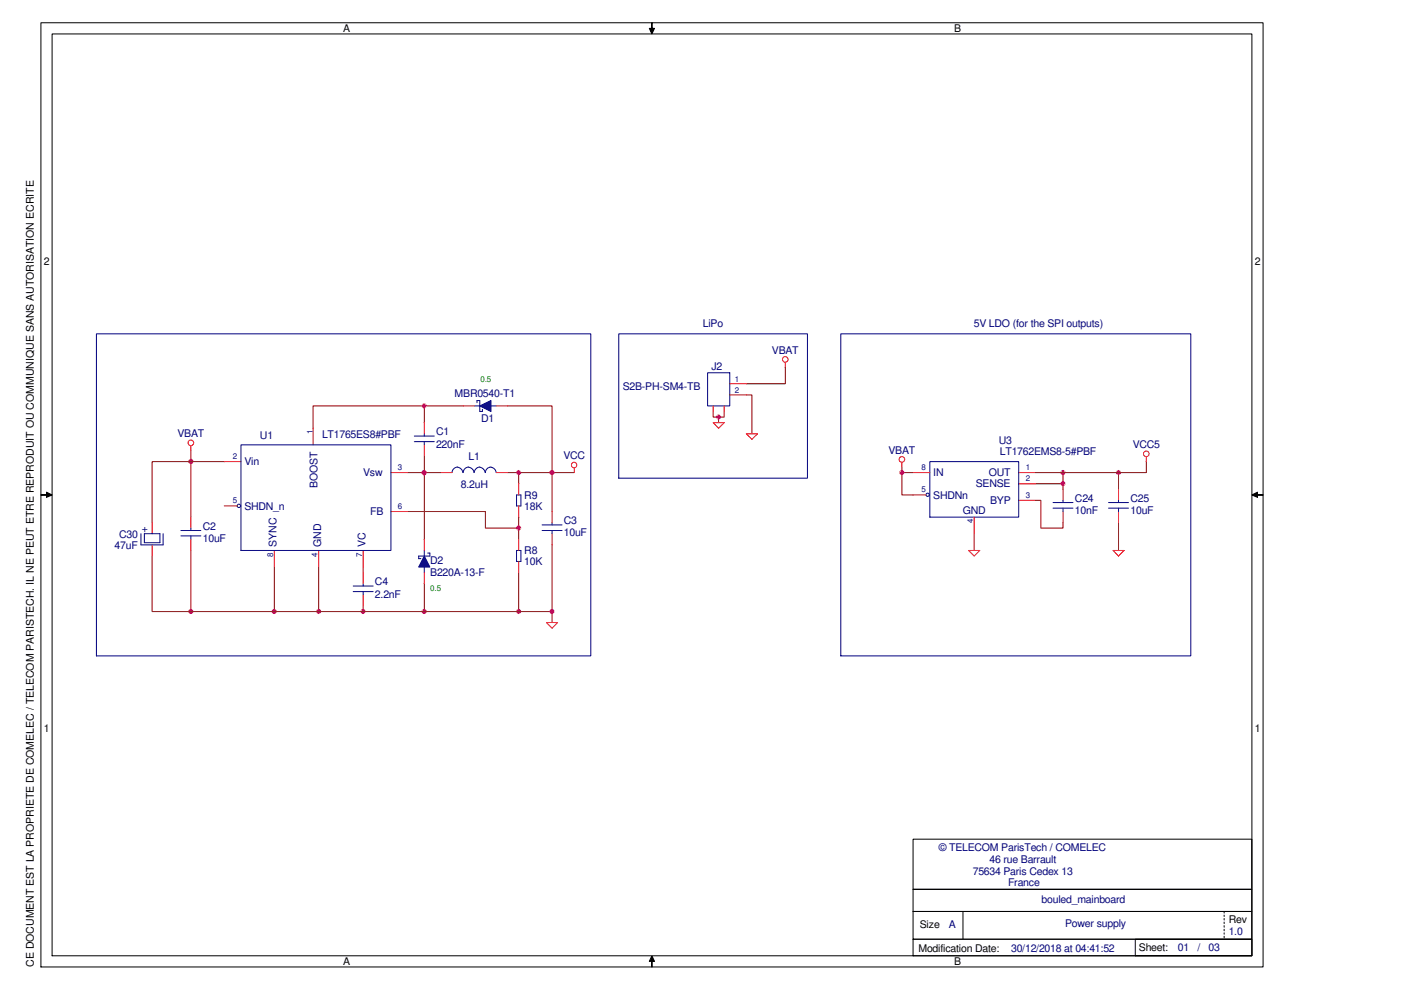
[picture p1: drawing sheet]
<svg xmlns="http://www.w3.org/2000/svg" width="297mm" height="210mm" viewBox="0 0 297 210" stroke-linecap="round" stroke-linejoin="round" font-family="sans-serif">
<path d="M90 96.7v17.6M86.4 100.2h7.1M90 100.2h.1" fill="none" stroke="#7f0000" stroke-width=".21"/>
<circle cx="89.9" cy="100.2" r=".45" fill="#f0f"/>
<circle cx="89.9" cy="100.2" r=".45" fill="none" stroke="#f0f" stroke-width=".21"/>
<circle cx="89.9" cy="100.2" r=".45" fill="#f0f"/>
<circle cx="89.9" cy="100.2" r=".45" fill="none" stroke="#f0f" stroke-width=".21"/>
<path d="M58.2 120.2v9.5M77 120.2v1.2" fill="none" stroke="#7f0000" stroke-width=".21"/>
<circle cx="58.1" cy="129.6" r=".45" fill="#f0f"/>
<circle cx="58.1" cy="129.6" r=".45" fill="none" stroke="#f0f" stroke-width=".21"/>
<path d="M67.6 120.2v9.5" fill="none" stroke="#7f0000" stroke-width=".21"/>
<circle cx="67.5" cy="129.6" r=".44" fill="#f0f"/>
<circle cx="67.5" cy="129.6" r=".44" fill="none" stroke="#f0f" stroke-width=".21"/>
<path d="M90 123.8v5.9" fill="none" stroke="#7f0000" stroke-width=".21"/>
<circle cx="89.9" cy="129.6" r=".45" fill="#f0f"/>
<circle cx="89.9" cy="129.6" r=".45" fill="none" stroke="#f0f" stroke-width=".21"/>
<path d="M77 128.5v1.2" fill="none" stroke="#7f0000" stroke-width=".21"/>
<circle cx="77" cy="129.6" r=".45" fill="#f0f"/>
<circle cx="77" cy="129.6" r=".45" fill="none" stroke="#f0f" stroke-width=".21"/>
<path d="M40.5 116.7v13" fill="none" stroke="#7f0000" stroke-width=".21"/>
<circle cx="40.4" cy="129.6" r=".44" fill="#f0f"/>
<circle cx="40.4" cy="129.6" r=".44" fill="none" stroke="#f0f" stroke-width=".21"/>
<path d="M90 86.1v3.5M98.2 86.1h-31.8v4.7" fill="none" stroke="#7f0000" stroke-width=".21"/>
<circle cx="89.9" cy="86" r=".45" fill="#f0f"/>
<circle cx="89.9" cy="86" r=".45" fill="none" stroke="#f0f" stroke-width=".21"/>
<path d="M107.6 86.1h9.4v22.4M107.6 100.2h9.4" fill="none" stroke="#7f0000" stroke-width=".21"/>
<circle cx="117" cy="100.2" r=".45" fill="#f0f"/>
<circle cx="117" cy="100.2" r=".45" fill="none" stroke="#f0f" stroke-width=".21"/>
<path d="M117 100.2h4.7" fill="none" stroke="#7f0000" stroke-width=".21"/>
<circle cx="117" cy="100.2" r=".45" fill="#f0f"/>
<circle cx="117" cy="100.2" r=".45" fill="none" stroke="#f0f" stroke-width=".21"/>
<path d="M40.5 97.9v11.7" fill="none" stroke="#7f0000" stroke-width=".21"/>
<circle cx="40.4" cy="97.8" r=".44" fill="#f0f"/>
<circle cx="40.4" cy="97.8" r=".44" fill="none" stroke="#f0f" stroke-width=".21"/>
<path d="M40.5 95.5v2.4" fill="none" stroke="#7f0000" stroke-width=".21"/>
<circle cx="40.4" cy="97.8" r=".44" fill="#f0f"/>
<circle cx="40.4" cy="97.8" r=".44" fill="none" stroke="#f0f" stroke-width=".21"/>
<path d="M191.2 99v1.2h2.4M117 115.5v16.5M191.2 100.2v4.7h2.4M206.5 113.2v3.5M219.5 106.1h1.2v5.9h4.7v-1.2M237.1 110.8v5.9" fill="none" stroke="#7f0000" stroke-width=".21"/>
<circle cx="191.2" cy="100.2" r=".44" fill="#f0f"/>
<circle cx="191.2" cy="100.2" r=".44" fill="none" stroke="#f0f" stroke-width=".21"/>
<path d="M110 121.4v8.3" fill="none" stroke="#7f0000" stroke-width=".21"/>
<circle cx="109.9" cy="129.6" r=".45" fill="#f0f"/>
<circle cx="109.9" cy="129.6" r=".45" fill="none" stroke="#f0f" stroke-width=".21"/>
<path d="M110 100.2v2.4" fill="none" stroke="#7f0000" stroke-width=".21"/>
<circle cx="109.9" cy="100.2" r=".45" fill="#f0f"/>
<circle cx="109.9" cy="100.2" r=".45" fill="none" stroke="#f0f" stroke-width=".21"/>
<path d="M152.4 88.4v1.2M158.2 83.7h1.2v8.3M110 109.6v4.7" fill="none" stroke="#7f0000" stroke-width=".21"/>
<circle cx="152.3" cy="88.4" r=".44" fill="#f0f"/>
<circle cx="152.3" cy="88.4" r=".44" fill="none" stroke="#f0f" stroke-width=".21"/>
<path d="M166.5 77.9v3.5h-8.3M151.2 87.2v1.2h2.3v-1.2M219.5 102.6h5.9" fill="none" stroke="#7f0000" stroke-width=".21"/>
<circle cx="225.4" cy="102.6" r=".44" fill="#f0f"/>
<circle cx="225.4" cy="102.6" r=".44" fill="none" stroke="#f0f" stroke-width=".21"/>
<path d="M225.4 100.2v3.6" fill="none" stroke="#7f0000" stroke-width=".21"/>
<circle cx="225.4" cy="100.2" r=".44" fill="#f0f"/>
<circle cx="225.4" cy="100.2" r=".44" fill="none" stroke="#f0f" stroke-width=".21"/>
<path d="M237.1 100.2v3.6" fill="none" stroke="#7f0000" stroke-width=".21"/>
<circle cx="237.1" cy="100.2" r=".44" fill="#f0f"/>
<circle cx="237.1" cy="100.2" r=".44" fill="none" stroke="#f0f" stroke-width=".21"/>
<path d="M243 97.9v2.3h-23.5M86.4 108.5h16.5v3.5h7.1" fill="none" stroke="#7f0000" stroke-width=".21"/>
<circle cx="109.9" cy="112" r=".45" fill="#f0f"/>
<circle cx="109.9" cy="112" r=".45" fill="none" stroke="#f0f" stroke-width=".21"/>
<path d="M47.5 97.9h-15.2v12.9M32.3 117.9v11.8h84.7" fill="none" stroke="#7f0000" stroke-width=".21"/>
<circle cx="117" cy="129.6" r=".45" fill="#f0f"/>
<circle cx="117" cy="129.6" r=".45" fill="none" stroke="#f0f" stroke-width=".21"/>
<path d="M100.5 86.1h1.2M102.3 86.8v.4M104.1 86.1h1.2" fill="none" stroke="#00007f" stroke-width=".21"/>
<path d="M98.2 86.1h2.3M105.3 86.1h2.3" fill="none" stroke="#f00" stroke-width=".21"/>
<path d="M101.7 86.1l2.4-1.2v2.3z" fill="#00007f"/>
<g fill="none" stroke="#00007f" stroke-width=".21">
<path d="M150 79h4.7v7.1h-4.7zM51.1 94.3h31.8v22.4h-31.8zM87.8 92.5h4.3M87.8 93.6h4.3M90 92v.5M90 93.6v.7M101.1 85.4v-.5h.6v2.3h.6M101.7 86.1l2.4-1.2v2.3zM197.1 97.9h18.9v11.7h-18.9zM88.8 118.4h.4M90 116.7v1.2M109.5 104.9h.9v2.4h-.9z"/>
<path d="M109.5 116.7h.9v2.3h-.9zM114.9 111.3h4.3M114.9 112.5h4.3M117 110.8v.5M117 112.5v.7M223.3 106.6h4.2M223.3 107.7h4.2M225.4 106.1v.5M225.4 107.7v.8M235 106.6h4.3M235 107.7h4.3M237.1 106.1v.5"/>
<path d="M237.1 107.7v.8M90 120.2v1.2"/>
<circle cx="50.6" cy="107.3" r=".36"/>
<circle cx="196.7" cy="104.9" r=".35"/>
</g>
<g fill="none" stroke="#f00" stroke-width=".21">
<path d="M166.5 76.8v1.1M40.5 94.5v1M47.5 97.9h3.6M66.4 90.8v3.5M90 89.6v2.4M90 94.3v2.4M121.7 99.2v1M151.2 86.1v1.1M151.2 89.6h2.3l-1.1 1.2zM153.5 86.1v1.1M154.7 81.4h3.5M154.7 83.7h3.5"/>
<path d="M158.2 92h2.4l-1.2 1.1zM191.2 98v1M243 96.9v1M47.5 107.3h2.8M58.2 116.7v3.5M67.6 116.7v3.5M77 116.7v3.5M82.9 100.2h3.5M82.9 108.5h3.5M90 114.3v2.4M110 102.6v2.3M110 107.3v2.3"/>
<path d="M110 114.3v2.4M110 119v2.4M117 108.5v2.3M117 113.2v2.3M193.6 100.2h3.5M193.6 104.9h2.7M205.4 116.7h2.3l-1.2 1.2zM206.5 109.6v3.6M216 100.2h3.5M216 102.6h3.5M216 106.1h3.5M225.4 103.8v2.3"/>
<path d="M225.4 108.5v2.3M236 116.7h2.3l-1.2 1.2zM237.1 103.8v2.3M237.1 108.5v2.3M90 121.4v2.4M115.9 132h2.3l-1.2 1.2z"/>
<circle cx="166.5" cy="76.2" r=".59"/>
<circle cx="40.5" cy="93.9" r=".59"/>
<circle cx="121.7" cy="98.6" r=".59"/>
<circle cx="191.2" cy="97.4" r=".6"/>
<circle cx="243" cy="96.2" r=".59"/>
</g>
<path d="M90 117.9l1.1 2.3h-2.3z" fill="#00007f"/>
<g fill="none" stroke="#00007f" stroke-width=".21">
<path d="M20.4 70.8h104.9v68.3h-104.9zM131.2 70.8h40v30.6h-40zM178.3 70.8h74.2v68.3h-74.2zM97 99.1a1.27 1.27 0 0 1 1.1 1.1M97 99a1.25 1.25 0 0 0-1.2 1.2M99.4 99.1a1.28 1.28 0 0 1 1.1 1.1M99.4 99a1.21 1.21 0 0 0-1.2 1.2M101.7 99.1a1.35 1.35 0 0 1 1.2 1.1M101.7 99a1.27 1.27 0 0 0-1.2 1.2M104.1 99.1a1.27 1.27 0 0 1 1.1 1.1M104.1 99a1.22 1.22 0 0 0-1.2 1.2M29.9 113.2v2.3h4.7v-2.3"/>
<path d="M30.6 113.2h3.3v1.9h-3.3zM38.4 112.5h4.2M38.4 113.6h4.2M40.5 112v.5M40.5 113.6v.7M90 117.9l1.1 2.3h-2.3zM90.7 117.3h.4v.6h-2.3v.5M74.9 124.2h4.2M74.9 125.4h4.2M77 123.8v.4M77 125.4v.7"/>
</g>
<g fill="#000">
<path d="M138.2 4.8v1.2h.6l-.6 1.2-.5-1.2h.5z" fill-rule="evenodd"/>
<path d="M8.7 104.9h1.2v-.5l1.1 .5-1.1 .6v-.6z" fill-rule="evenodd"/>
<path d="M265.4 104.9l1.2-.5v.5h1.2h-1.2v.6z" fill-rule="evenodd"/>
<path d="M138.2 202.6l.6 1.2h-.6v1.2v-1.2h-.5z" fill-rule="evenodd"/>
</g>
<g fill="none" stroke="#000" stroke-width=".21">
<path d="M8.7 4.8h259.1v200.2h-259.1zM11 7.2h254.4v195.4h-254.4zM138.2 4.8v1.2h.6l-.6 1.2-.5-1.2h.5zM8.7 104.9h1.2v-.5l1.1 .5-1.1 .6v-.6zM265.4 104.9l1.2-.5v.5h1.2h-1.2v.6zM193.6 177.9h71.8v10.7h-71.8zM193.6 199.1h71.8v3.5h-71.8zM193.6 188.6h71.8v4.7h-71.8zM193.6 193.3h71.8v5.8h-71.8zM204.2 193.3v5.8M240.7 199.1h24.7v3.5h-24.7zM259.5 193.3v.3"/>
<path d="M259.5 194v.3M259.5 194.7v.4M259.5 195.5v.3M259.5 196.3v.3M259.5 197v.4M259.5 197.8v.3M259.5 198.5v.3M138.2 202.6l.6 1.2h-.6v1.2v-1.2h-.5z"/>
</g>
<path d="M32.3 110.8v2.4M32.3 115.5v2.4M40.5 109.6v2.4M40.5 114.3v2.4M93.5 100.2h2.3M105.3 100.2h2.3M77 121.4v2.4M77 126.1v2.4" fill="none" stroke="#f00" stroke-width=".21"/>
<g font-size="2.2">
<text x="72.8" y="6.8">A</text>
<text x="202.3" y="6.8">B</text>
<text x="9.3" y="56.3">2</text>
<text x="266" y="56.3">2</text>
<text x="9.3" y="155.2">1</text>
<text x="266" y="155.2">1</text>
<text x="195" y="196.8">Size</text>
<text x="260.6" y="195.8">Rev</text>
<text x="194.7" y="201.8">Modification Date:</text>
<text x="241.5" y="201.7">Sheet:</text>
<text x="7.2" y="205" transform="rotate(-90 7.2 205)">CE DOCUMENT EST LA PROPRIETE DE COMELEC / TELECOM PARISTECH. IL NE PEUT ETRE REPRODUIT OU COMMUNIQUE SANS AUTORISATION ECRITE</text>
<text x="72.8" y="204.6">A</text>
<text x="202.3" y="204.6">B</text>
</g>
<g font-size="2.2" fill="#00007f">
<text x="149" y="69.3">LiPo</text>
<text x="206.5" y="69.3">5V LDO (for the SPI outputs)</text>
<text x="163.7" y="75">VBAT</text>
<text x="132" y="82.6">S2B-PH-SM4-TB</text>
<text x="150.8" y="78.4">J2</text>
<text x="96.4" y="84.2">MBR0540-T1</text>
<text x="102" y="89.5">D1</text>
<text x="37.6" y="92.7">VBAT</text>
<text x="55.1" y="93">U1</text>
<text x="68.3" y="92.9">LT1765ES8#PBF</text>
<text x="92.5" y="94.9">220nF</text>
<text x="92.5" y="92.3">C1</text>
<text x="211.7" y="94.2">U3</text>
<text x="240.2" y="95">VCC5</text>
<text x="51.8" y="98.6">Vin</text>
<text x="77" y="101">Vsw</text>
<text x="99.4" y="97.6">L1</text>
<text x="119.5" y="97.4">VCC</text>
<text x="188.4" y="96.2">VBAT</text>
<text x="197.9" y="101">IN</text>
<text x="209.7" y="101">OUT</text>
<text x="212" y="96.4">LT1762EMS8-5#PBF</text>
<text x="67.3" y="103.5" transform="rotate(-90 67.3 103.5)">BOOST</text>
<text x="97.7" y="103.5">8.2uH</text>
<text x="111.2" y="105.7">R9</text>
<text x="197.9" y="105.7">SHDNn</text>
<text x="206.9" y="103.3">SENSE</text>
<text x="209.9" y="106.9">BYP</text>
<text x="227.9" y="106.5">C24</text>
<text x="239.7" y="106.5">C25</text>
<text x="30.1" y="112.8">+</text>
<text x="43" y="112.4">C2</text>
<text x="51.8" y="108.1">SHDN_n</text>
<text x="78.5" y="109.3">FB</text>
<text x="111.2" y="108.1">18K</text>
<text x="119.5" y="113.7">10uF</text>
<text x="119.5" y="111.2">C3</text>
<text x="204.1" y="108.9">GND</text>
<text x="227.9" y="109.1">10nF</text>
<text x="239.7" y="109.1">10uF</text>
<text x="24.3" y="116.4">47uF</text>
<text x="25.3" y="114">C30</text>
<text x="43" y="114.9">10uF</text>
<text x="58.6" y="116" transform="rotate(-90 58.6 116)">SYNC</text>
<text x="68.1" y="116" transform="rotate(-90 68.1 116)">GND</text>
<text x="77.5" y="116" transform="rotate(-90 77.5 116)">VC</text>
<text x="91.2" y="119.6">D2</text>
<text x="111.2" y="117.5">R8</text>
<text x="111.2" y="119.8">10K</text>
<text x="79.5" y="124.1">C4</text>
<text x="91.2" y="122.1">B220A-13-F</text>
<text x="79.5" y="126.7">2.2nF</text>
<text x="199" y="180.4">© TELECOM ParisTech / COMELEC</text>
<text x="206.2" y="185.4">75634 Paris Cedex 13</text>
<text x="209.8" y="182.9">46 rue Barrault</text>
<text x="213.7" y="187.9">France</text>
<text x="220.8" y="191.6">bouled_mainboard</text>
<text x="201.2" y="196.8">A</text>
<text x="225.8" y="196.5">Power supply</text>
<text x="214.4" y="201.8">30/12/2018 at 04:41:52</text>
<text x="249.7" y="201.7">01</text>
<text x="253.9" y="201.7">/</text>
<text x="256.2" y="201.7">03</text>
<text x="260.5" y="198.2">1.0</text>
</g>
<g font-size="1.7" fill="#007f00">
<text x="101.9" y="80.9">0.5</text>
<text x="91.2" y="125.3">0.5</text>
</g>
<g font-size="1.7" fill="#00007f">
<text x="155.8" y="81">1</text>
<text x="155.8" y="83.4">2</text>
<text x="66.3" y="92.1" transform="rotate(-90 66.3 92.1)">1</text>
<text x="49.4" y="97.2">2</text>
<text x="84.4" y="99.6">3</text>
<text x="195.4" y="99.6">8</text>
<text x="217.5" y="101.9">2</text>
<text x="217.5" y="99.6">1</text>
<text x="49.4" y="106.6">5</text>
<text x="84.4" y="107.8">6</text>
<text x="195.4" y="104.3">5</text>
<text x="217.5" y="105.5">3</text>
<text x="206.3" y="111" transform="rotate(-90 206.3 111)">4</text>
<text x="58" y="118" transform="rotate(-90 58 118)">8</text>
<text x="67.3" y="118" transform="rotate(-90 67.3 118)">4</text>
<text x="76.8" y="118" transform="rotate(-90 76.8 118)">7</text>
</g>
</svg>
